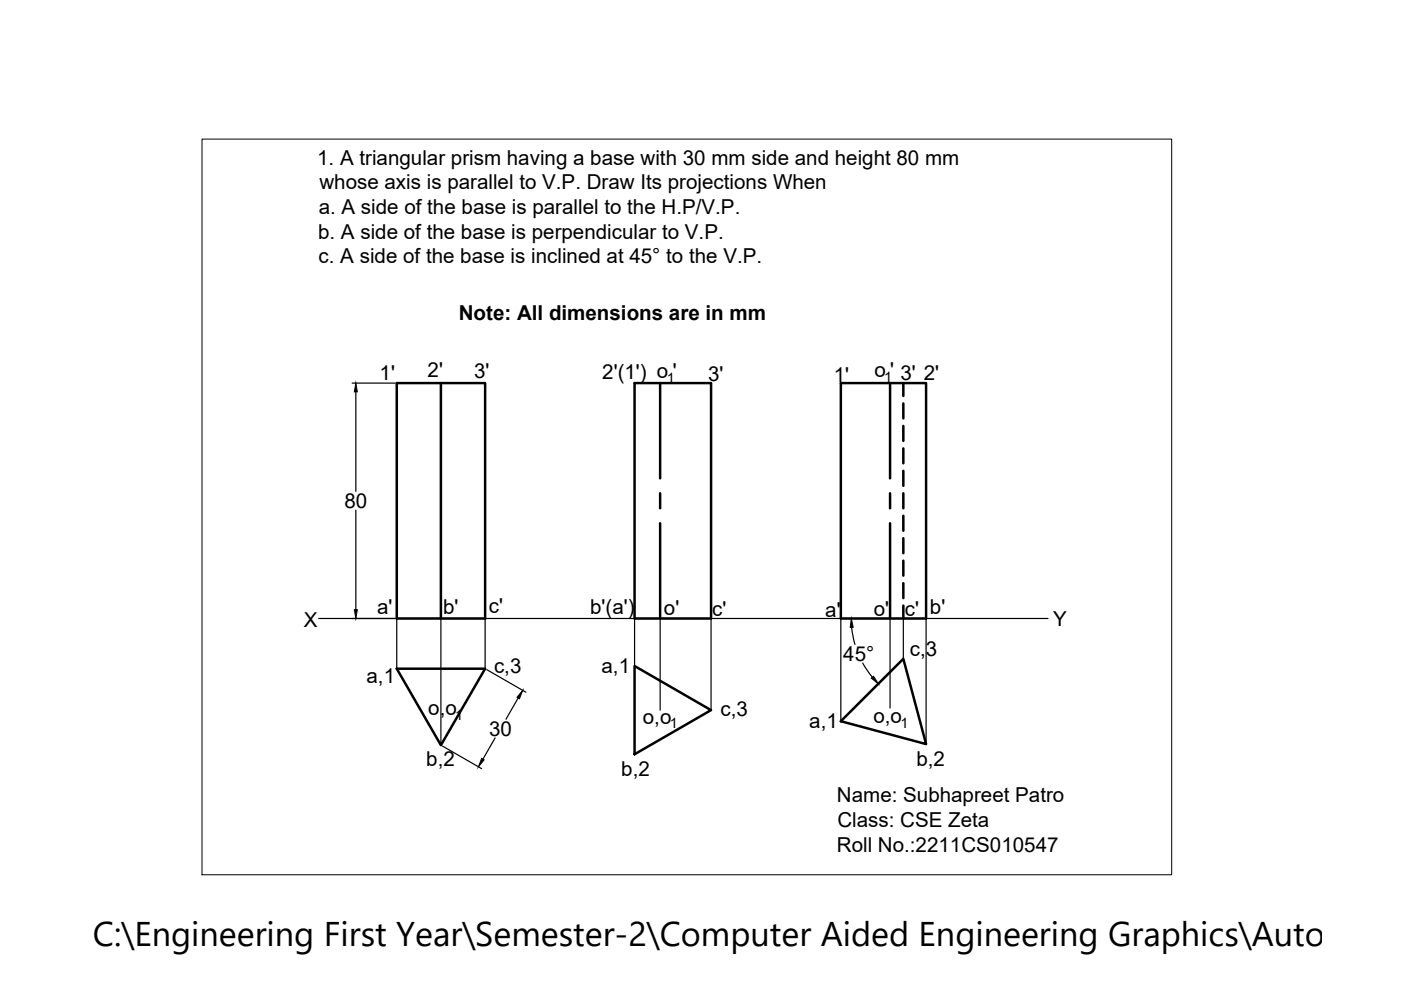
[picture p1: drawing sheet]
<svg xmlns="http://www.w3.org/2000/svg" width="297mm" height="210mm" viewBox="0 0 297 210" stroke-linecap="round" stroke-linejoin="round" font-family="sans-serif">
<!-- layer: 0 -->
<g fill="none" stroke="#000" stroke-width=".25">
<path d="M74.7 81.2h9M75.4 83.1v21.1M75.4 108.2v21.1M67.6 131.1h154.6M84.1 131.1v10.7M93.5 131.1v26.9M102.9 131.1v10.7M134.5 131.1v10.1M140 131.1v19.5M150.8 131.1v19.5M178.3 131.1v21.8M180.6 133l.7 3.6"/>
<path d="M188.7 131.1v19M191.5 131.1v8.6M196.3 131.1v26.7M93.8 158.2l8.3 4.8M103.2 142l8.3 4.8M105 156.4l-2.6 4.6M109.9 148l-2.6 4.5M182.9 140.6l2 3"/>
</g>
<g fill="none" stroke="#000" stroke-width=".53">
<path d="M84.1 81.2h18.8v49.9h-18.8zM93.5 81.2v49.9M134.5 81.2h16.3v49.9h-16.3zM140 81.2v20.2M178.3 81.2h18v49.9h-18zM188.7 81.2v20.2M191.5 81.2v2.8M191.5 85.5v3.2M191.5 90.3v3.2M191.5 95.1v3.1M191.5 99.8v3.2M140 104.6v3.2"/>
<path d="M140 110.9v20.2M188.7 104.6v3.2M188.7 110.9v20.2M191.5 104.6v3.2M191.5 109.4v3.1M191.5 114.1v3.2M191.5 118.9v3.2M191.5 123.6v3.2M191.5 128.4v2.7M84.1 141.8h18.8l-9.4 16.2zM134.5 141.2l16.3 9.4-16.3 9.3zM178.3 152.9l13.2-13.2 4.8 18.1z"/>
</g>
<path d="M75.4 81.2l.4 1.9h-.7zM75.1 129.3h.7l-.4 1.8zM180.5 131.1l.4 1.9h-.6zM110.8 146.4l-.7 1.8-.5-.4zM184.7 143.8l.5-.4 1 1.6zM102.1 160.8l.5 .3-1.2 1.5z" fill="#000" stroke="#000" stroke-width=".21"/>
<path d="M42.8 29.5h205.6v156h-205.6z" fill="none" stroke="#000" stroke-width=".21"/>
<text font-size="7.3" x="19.7" y="200.6">C:\Engineering First Year\Semester-2\Computer Aided Engineering Graphics\Autocad P</text>
<g font-size="4.4">
<text x="67.3" y="34.9">1. A triangular prism having a base with 30 mm side and height 80 mm</text>
<text x="67.7" y="40.1">whose axis is parallel to V.P. Draw Its projections When</text>
<text x="67.6" y="45.3">a. A side of the base is parallel to the H.P/V.P.</text>
<text x="67.4" y="50.6">b. A side of the base is perpendicular to V.P.</text>
<text x="67.5" y="55.8">c. A side of the base is inclined at 45° to the V.P.</text>
<text x="97.3" y="67.8">Note: All dimensions are in mm</text>
<text x="80.5" y="80.6">1'</text>
<text x="90.7" y="80">2'</text>
<text x="100.5" y="80.1">3'</text>
<text x="127.7" y="80.3">2'(1') o '</text>
<text x="150.1" y="80.7">3'</text>
<text x="176.8" y="80.9">1'</text>
<text x="185.4" y="80">o ' 3' 2'</text>
<text x="73" y="107.7">80</text>
<text x="80" y="130.1">a'</text>
<text x="93.9" y="130.2">b'</text>
<text x="103.7" y="130">c'</text>
<text x="125.1" y="130.2">b'(a')</text>
<text x="140.8" y="130.5">o'</text>
<text x="151" y="130.6">c'</text>
<text x="175" y="130.7">a'</text>
<text x="185.3" y="130.5">o'</text>
<text x="191.8" y="130.6">c'</text>
<text x="197.2" y="130.2">b'</text>
<text x="64.4" y="132.9">X</text>
<text x="223.3" y="132.7">Y</text>
<text x="104.7" y="142.8">c,3</text>
<text x="127.5" y="142.7">a,1</text>
<text x="178.8" y="140.2">45°</text>
<text x="192.9" y="139.1">c,3</text>
<text x="77.7" y="144.9">a,1</text>
<text x="90.8" y="151.6">o,o</text>
<text x="136.3" y="153.4">o,o</text>
<text x="152.8" y="151.9">c,3</text>
<text x="171.6" y="154.2">a,1</text>
<text x="185.2" y="153.3">o,o</text>
<text x="103.7" y="156">30</text>
<text x="90.4" y="162.4">b,2</text>
<text x="131.7" y="164.6">b,2</text>
<text x="194.3" y="162.4">b,2</text>
<text x="177.4" y="170.1">Name: Subhapreet Patro</text>
<text x="177.6" y="175.3">Class: CSE Zeta</text>
<text x="177.4" y="180.6">Roll No.:2211CS010547</text>
</g>
<g font-size="3.1">
<text x="141.4" y="81.2">1</text>
<text x="187.5" y="81">1</text>
<text x="96.5" y="152.6">1</text>
<text x="142" y="154.4">1</text>
<text x="190.9" y="154.3">1</text>
</g>
</svg>
